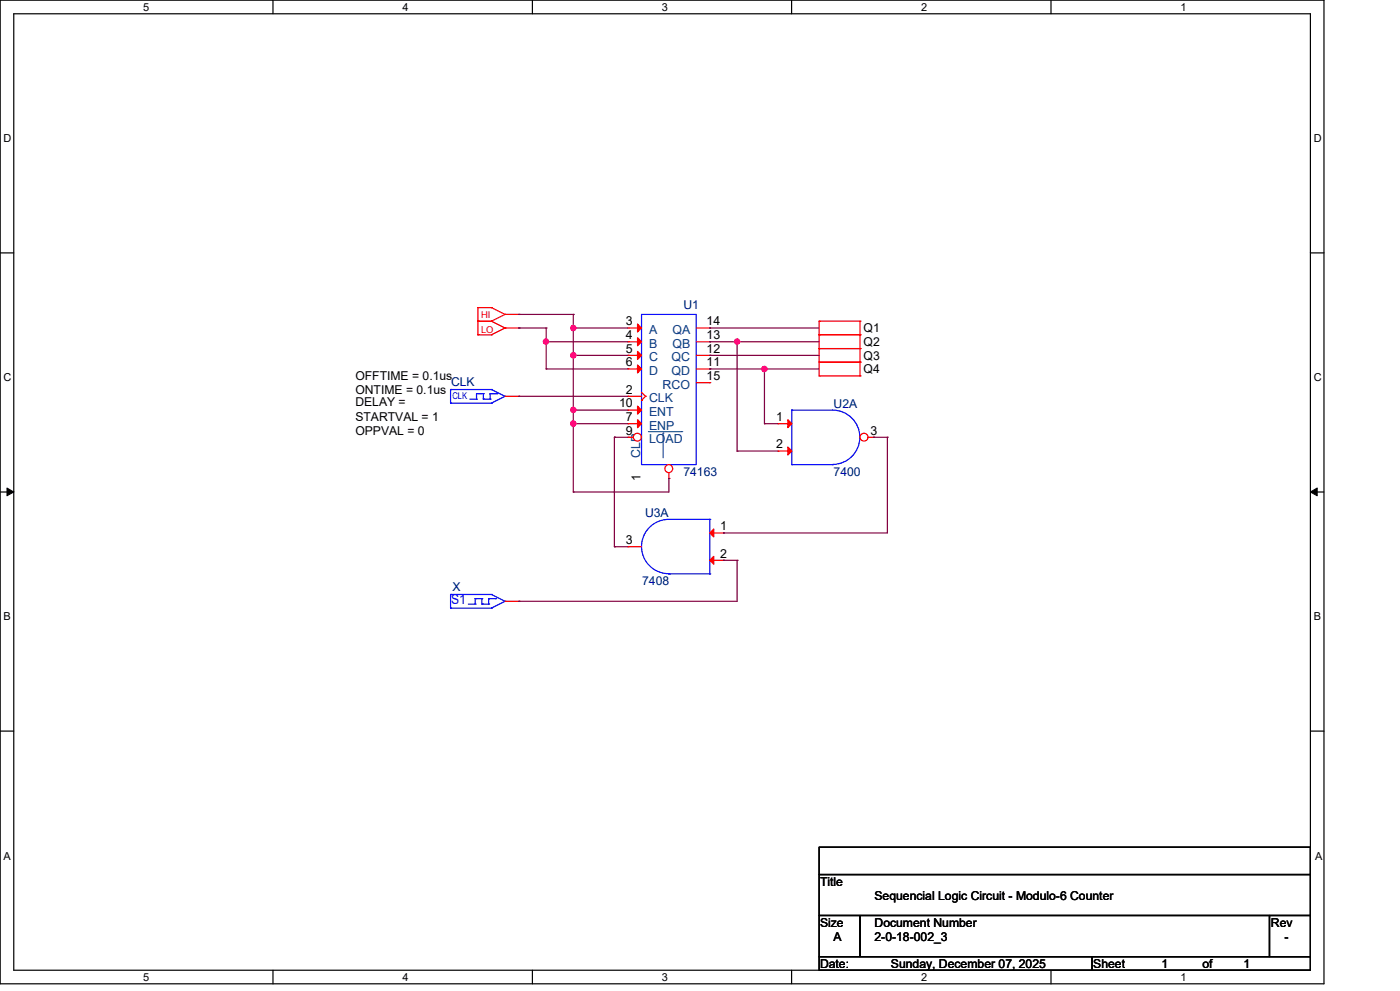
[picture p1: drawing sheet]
<svg xmlns="http://www.w3.org/2000/svg" width="297mm" height="210mm" viewBox="0 0 297 210" stroke-linecap="round" stroke-linejoin="round" font-family="sans-serif">
<g fill="none" stroke="#000" stroke-width=".25">
<path d="M0 0h280.6v208.4h-280.6zM2.9 2.9h274.8v202.6h-274.8zM57.8 0v2.9M112.8 0v2.9M167.8 0v2.9M222.7 0v2.9M0 53.6h2.9M277.7 53.6h2.9M0 104.2h2.9M277.7 104.2h2.9M0 154.9h2.9M277.7 154.9h2.9"/>
<path d="M173.6 179.4h104.1v5.8h-104.1zM173.6 185.2h104.1v8.7h-104.1zM173.6 193.9h8.7v8.7h-8.7zM182.3 193.9h86.7v8.7h-86.7zM269 193.9h8.7v8.7h-8.7zM57.8 205.5v2.9M112.8 205.5v2.9M167.8 205.5v2.9M173.6 202.6h57.8v2.9h-57.8zM222.7 205.5v2.9M231.4 202.6h46.3v2.9h-46.3z"/>
</g>
<path d="M1.5 103.4l1.4 .8-1.4 .8zM277.7 104.2l1.4-.8v1.6z" fill="#000" stroke="#000" stroke-width=".21"/>
<g fill="none" stroke="#f00" stroke-width=".25">
<path d="M101.3 65.2h.1M101.3 68h.1M101.3 70.9h.1M101.3 68h2.9M101.3 70.9h2.9M101.3 65.2h2.9M101.3 65.2v5.7M104.2 65.2h.1M104.2 68h.1M104.2 70.9h.1M104.2 65.2l2.8 1.4M104.2 68l2.8 1.5"/>
<path d="M107 66.6h.1M107 69.5h.1M107 66.6l-2.8 1.4M107 66.6h2.9M107 69.5l-2.8 1.4M107 69.5h2.9M109.9 66.6h.1M109.9 69.5h.1M173.6 70.9h.1M173.6 68h.1M173.6 73.8h.1M173.6 76.7h.1"/>
<path d="M173.6 79.6h.1M173.6 68h8.7M173.6 70.9h8.7M173.6 68v11.6M173.6 73.8h8.7M173.6 76.7h8.7M173.6 79.6h8.7M182.3 68h.1M182.3 70.9h.1M182.3 73.8h.1M182.3 76.7h.1M182.3 79.6h.1"/>
<path d="M182.3 68v11.6M133.1 115.8h.1M133.1 115.8h2.9M150.4 112.9h2.9M150.4 118.7h2.9M153.3 112.9h.1M153.3 118.7h.1M107 127.4h2.9M109.9 127.4h.1"/>
</g>
<g fill="none" stroke="#00f" stroke-width=".25">
<path d="M136 66.6h11.5v31.8h-11.5zM150.4 110h-8.7a5.8 5.8 0 0 0-5.7 5.8 5.8 5.8 0 0 0 5.7 5.7M150.4 110h.1M150.4 110v11.6M95.5 125.9h.1M95.5 128.8h.1M95.5 128.8h8.7M95.5 125.9h8.7M95.5 125.9v2.9M99.2 127.9h1.5M100.7 126.8h.1M100.7 127.9h.1"/>
<path d="M100.7 126.8v1.1M100.7 126.8h1.4M102.1 126.8h.1M102.1 127.9h.1M102.1 127.9h1.5M102.1 126.8v1.1M103.6 127.9h.1M103.6 126.8h.1M103.6 126.8h1.4M103.6 126.8v1.1M104.2 128.8h.1M104.2 125.9h.1"/>
<path d="M104.2 125.9l2.8 1.5M105 126.8h.1M107 127.4h.1M107 127.4l-2.8 1.4M141.7 121.6h.1M141.7 121.6h8.7M150.4 121.6h.1"/>
</g>
<g fill="#f00" stroke="#f00" stroke-width=".25">
<path d="M151.3 112v1.7l-.9-.8z"/>
<path d="M151.3 117.8v1.7l-.9-.8z"/>
</g>
<circle cx="141.7" cy="99.3" r=".83" fill="#fff" stroke="#f00" stroke-width=".25"/>
<g fill="none" stroke="#f00" stroke-width=".25">
<path d="M133.1 69.5h.1M133.1 72.4h.1M133.1 75.3h.1M133.1 78.1h.1M133.1 69.5h2.9M133.1 72.4h2.9M133.1 75.3h2.9M133.1 78.1h2.9M133.1 83.9h.1M133.1 86.9h.1M133.1 89.7h.1M133.1 83.9h2.9"/>
<path d="M133.1 86.9h2.9M133.1 89.7h2.9M136 84.8h.1M136 83.1l.8 .8M136.8 83.9h.1M136.8 83.9l-.8 .9M141.7 101.3h.1M141.7 100.1v1.2"/>
</g>
<path d="M140.5 91.7h.1M140.5 91.7v5.3" fill="none" stroke="#004080" stroke-width=".21"/>
<g fill="#f00" stroke="#f00" stroke-width=".25">
<path d="M135.1 68.6l.9 .9-.9 .8z"/>
<path d="M135.1 71.5l.9 .9-.9 .8z"/>
<path d="M135.1 74.4l.9 .9-.9 .8z"/>
<path d="M135.1 77.3l.9 .8-.9 .9z"/>
<path d="M135.1 86l.9 .9-.9 .8z"/>
<path d="M135.1 88.9l.9 .8-.9 .9z"/>
</g>
<circle cx="135.1" cy="92.6" r=".84" fill="#fff" stroke="#f00" stroke-width=".25"/>
<g fill="none" stroke="#f00" stroke-width=".25">
<path d="M147.5 69.5h2.9M147.5 72.4h2.9M147.5 75.3h2.9M147.5 78.1h2.9M150.4 69.5h.1M150.4 72.4h.1M150.4 75.3h.1M150.4 78.1h.1M107 83.9h2.9M109.9 83.9h.1M133.1 92.6h.1M133.1 92.6h1.1"/>
<path d="M147.5 81.1h2.9M150.4 81.1h.1M164.9 89.7h.1M164.9 95.5h.1M164.9 89.7h2.9M164.9 95.5h2.9"/>
</g>
<path d="M137.4 91.4h7.1M144.5 91.4h.1" fill="none" stroke="#004080" stroke-width=".21"/>
<g fill="none" stroke="#00f" stroke-width=".25">
<path d="M95.5 85.4h.1M95.5 82.5h.1M95.5 82.5v2.9M95.5 85.4h8.7M95.5 82.5h8.7M99.5 84.5h1.5M101 84.5h.1M101 83.4h.1M101 83.4v1.1M101 83.4h1.4M102.4 83.4h.1M102.4 84.5h.1"/>
<path d="M102.4 84.5h1.5M102.4 83.4v1.1M103.9 84.5h.1M103.9 83.4h.1M103.9 83.4h1.4M103.9 83.4v1.1M104.2 85.4h.1M104.2 82.5h.1M104.2 82.5l2.8 1.4M105.3 83.4h.1M107 83.9h.1M107 83.9l-2.8 1.5"/>
<path d="M167.8 98.4h.1M167.8 86.9h8.7a5.8 5.8 0 0 1 5.7 5.7 5.8 5.8 0 0 1-5.7 5.8M167.8 86.9h.1M167.8 86.9v11.5M167.8 98.4h8.7M176.5 98.4h.1"/>
</g>
<g fill="#f00" stroke="#f00" stroke-width=".25">
<path d="M166.9 88.9l.9 .8-.9 .9z"/>
<path d="M166.9 94.7l.9 .8-.9 .9z"/>
</g>
<circle cx="183.1" cy="92.6" r=".84" fill="#fff" stroke="#f00" stroke-width=".25"/>
<path d="M184 92.6h1.1M185.1 92.6h.1" fill="none" stroke="#f00" stroke-width=".25"/>
<g fill="none" stroke="#800040" stroke-width=".25">
<path d="M109.9 66.6h.1M109.9 69.5h.1M109.9 69.5h5.8M109.9 66.6h11.6M115.7 69.5h.1M115.7 78.1h.1M115.7 72.4h.1M115.7 72.4h17.4M115.7 78.1h17.4M115.7 69.5v8.6M121.5 66.6h.1M121.5 69.5h.1"/>
<path d="M121.5 75.3h.1M121.5 69.5h11.6M121.5 75.3h11.6M121.5 66.6v37.6M150.4 69.5h.1M150.4 72.4h.1M150.4 75.3h.1M150.4 78.1h.1M150.4 69.5h23.2M150.4 72.4h23.2M150.4 75.3h23.2M150.4 78.1h23.2"/>
<path d="M156.2 72.4h.1M156.2 72.4v23.1M162 78.1h.1M162 78.1v11.6M109.9 83.9h.1M109.9 83.9h23.2M121.5 86.9h.1M121.5 89.7h.1M121.5 89.7h11.6M121.5 86.9h11.6M130.2 92.6h.1M130.2 92.6h2.9"/>
<path d="M130.2 92.6v23.2M156.2 95.5h.1M156.2 95.5h8.7M162 89.7h.1M162 89.7h2.9M185.1 92.6h.1M185.1 92.6h3M188.1 92.6h.1M188.1 92.6v20.3h-34.8M121.5 104.2h.1M130.2 115.8h.1M130.2 115.8h2.9"/>
<path d="M141.7 101.3h.1M141.7 101.3v2.9h-20.2M153.3 112.9h.1M153.3 118.7h.1M153.3 118.7h2.9M156.2 118.7h.1M156.2 118.7v8.7h-46.3M109.9 127.4h.1"/>
</g>
<g fill="#f0f" stroke="#f0f" stroke-width=".25">
<circle cx="162" cy="78.1" r=".56"/>
<circle cx="156.2" cy="72.4" r=".55"/>
<circle cx="121.5" cy="69.5" r=".55"/>
<circle cx="121.5" cy="89.7" r=".56"/>
<circle cx="121.5" cy="86.8" r=".55"/>
<circle cx="121.5" cy="75.2" r=".56"/>
<circle cx="115.7" cy="72.4" r=".55"/>
</g>
<text font-size="2.9" fill="#00f" x="95.6" y="128">S1</text>
<g font-size="2.6" fill="#000080">
<text x="144.8" y="65.5">U1</text>
<text x="95.6" y="81.7">CLK</text>
<text x="176.7" y="86.3">U2A</text>
<text x="144.8" y="100.8">74163</text>
<text x="176.7" y="100.8">7400</text>
<text x="136.7" y="109.5">U3A</text>
<text x="95.9" y="125.1">X</text>
<text x="136.1" y="124">7408</text>
</g>
<g font-size="2.6">
<text x="132.6" y="68.9">3</text>
<text x="132.6" y="71.8">4</text>
<text x="149.7" y="68.9">14</text>
<text x="149.7" y="71.8">13</text>
<text x="183" y="70.4">Q1</text>
<text x="132.6" y="74.7">5</text>
<text x="132.6" y="77.6">6</text>
<text x="149.7" y="74.7">12</text>
<text x="149.7" y="77.6">11</text>
<text x="183" y="73.3">Q2</text>
<text x="183" y="76.2">Q3</text>
<text x="75.3" y="80.5">OFFTIME = 0.1us</text>
<text x="75.3" y="83.4">ONTIME = 0.1us</text>
<text x="132.6" y="83.4">2</text>
<text x="149.7" y="80.5">15</text>
<text x="183" y="79.1">Q4</text>
<text x="75.3" y="86">DELAY =</text>
<text x="75.3" y="89.2">STARTVAL = 1</text>
<text x="131.2" y="86.3">10</text>
<text x="132.6" y="89.2">7</text>
<text x="164.5" y="89.2">1</text>
<text x="75.3" y="92.1">OPPVAL = 0</text>
<text x="132.6" y="92">9</text>
<text x="164.5" y="95">2</text>
<text x="184.5" y="92">3</text>
<text x="135.7" y="101.9" transform="rotate(-90 135.7 101.9)">1</text>
<text x="152.6" y="112.3">1</text>
<text x="132.6" y="115.2">3</text>
<text x="152.6" y="118.1">2</text>
<text x="173.8" y="187.7">Title</text>
<text x="185.3" y="190.6">Sequencial Logic Circuit - Modulo-6 Counter</text>
<text x="173.8" y="196.3">Size</text>
<text x="185.3" y="196.3">Document Number</text>
<text x="269.3" y="196.3">Rev</text>
<text x="176.7" y="199.3">A</text>
<text x="185.3" y="199.3">2-0-18-002_3</text>
<text x="272.2" y="199.3">-</text>
<text x="173.8" y="205.1">Date:</text>
<text x="188.8" y="205.1">Sunday, December 07, 2025</text>
<text x="231.7" y="205.1">Sheet</text>
<text x="246.2" y="205.1">1</text>
<text x="254.8" y="205.1">of</text>
<text x="263.5" y="205.1">1</text>
</g>
<g font-size="2.6" fill="#004080">
<text x="137.5" y="70.7">A</text>
<text x="142.5" y="70.7">QA</text>
<text x="137.5" y="73.6">B</text>
<text x="137.5" y="76.5">C</text>
<text x="142.3" y="76.5">QC</text>
<text x="142.5" y="73.6">QB</text>
<text x="137.5" y="79.4">D</text>
<text x="140.4" y="82.3">RCO</text>
<text x="142.3" y="79.4">QD</text>
<text x="137.5" y="85.2">CLK</text>
<text x="137.5" y="88.1">ENT</text>
<text x="137.5" y="91">ENP</text>
<text x="137.5" y="93.9">LOAD</text>
<text x="135.7" y="97" transform="rotate(-90 135.7 97)">CLR</text>
</g>
<g font-size="2.3">
<text x="30.4" y="2.2">5</text>
<text x="85.3" y="2.2">4</text>
<text x="140.3" y="2.2">3</text>
<text x="195.2" y="2.2">2</text>
<text x="250.2" y="2.2">1</text>
<text x=".8" y="30.1">D</text>
<text x="278.4" y="30.1">D</text>
<text x=".8" y="80.8">C</text>
<text x="278.4" y="80.8">C</text>
<text x=".8" y="131.4">B</text>
<text x="278.4" y="131.4">B</text>
<text x=".8" y="182.2">A</text>
<text x="278.7" y="182.2">A</text>
<text x="30.4" y="207.7">5</text>
<text x="85.3" y="207.7">4</text>
<text x="140.3" y="207.7">3</text>
<text x="195.2" y="207.7">2</text>
<text x="250.2" y="207.7">1</text>
</g>
<g font-size="2" fill="#f00">
<text x="101.9" y="67.3">HI</text>
<text x="101.9" y="70.5">LO</text>
</g>
<text font-size="2" fill="#00f" x="95.9" y="84.5">CLK</text>
</svg>
